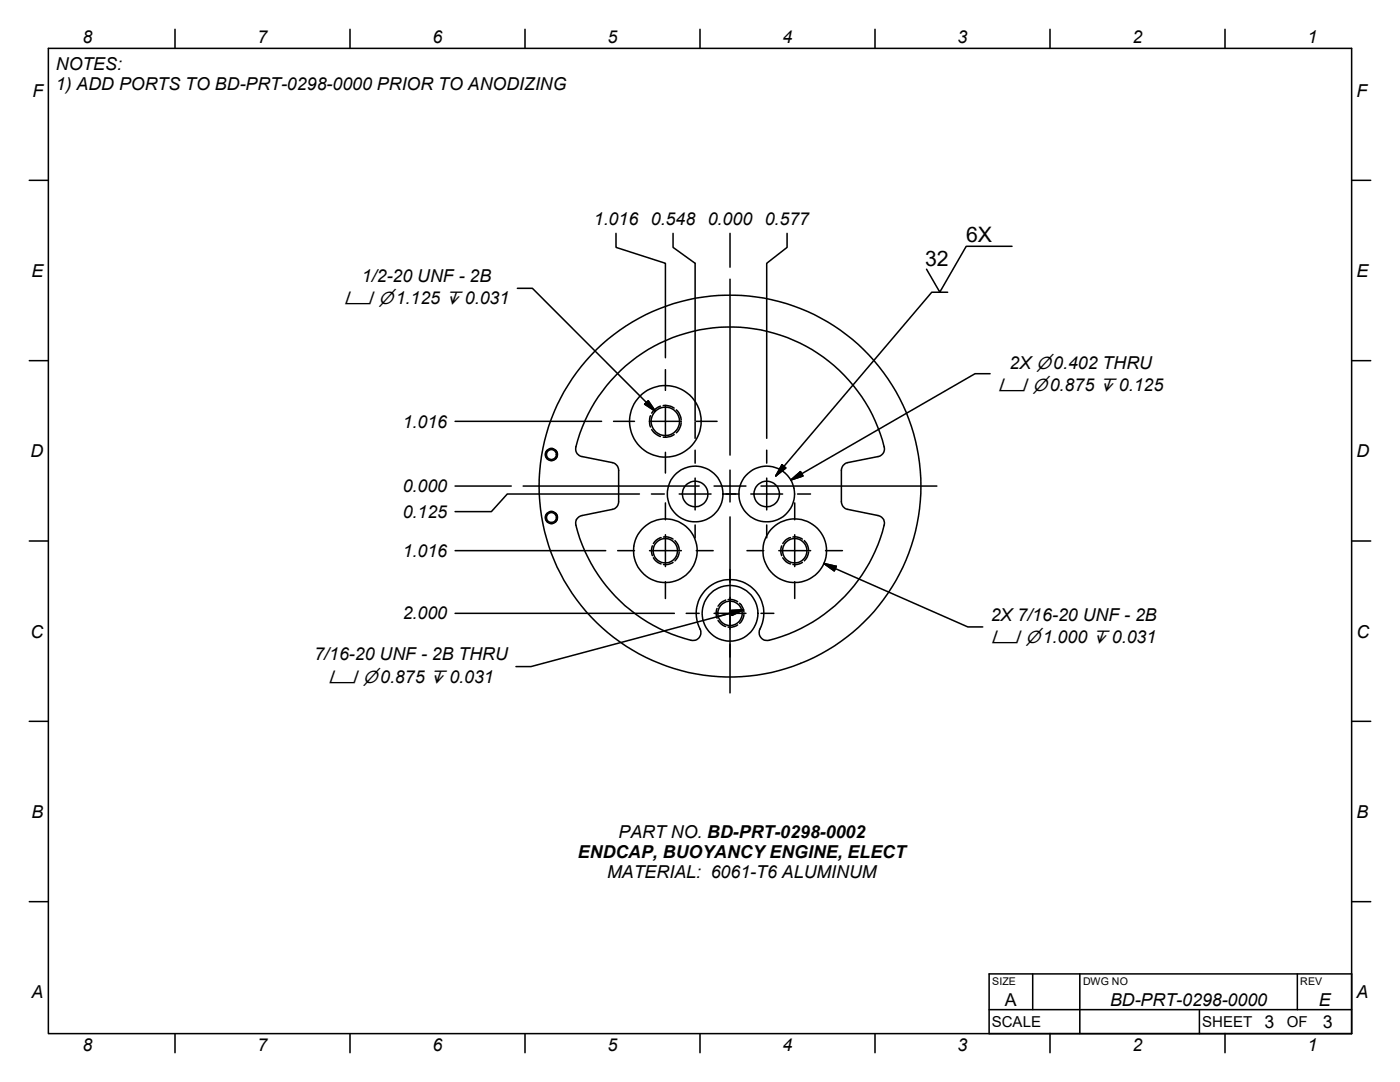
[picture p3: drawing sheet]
<svg xmlns="http://www.w3.org/2000/svg" width="279mm" height="216mm" viewBox="0 0 279 216" stroke-linecap="round" stroke-linejoin="round" font-family="sans-serif">
<g fill="none" stroke="#000" stroke-width=".3">
<path d="M9.7 9.7h260v196.5h-260zM34.9 5.8v3.9M69.8 5.8v3.9M104.8 5.8v3.9M139.7 5.8v3.9M174.6 5.8v3.9M209.5 5.8v3.9M244.5 5.8v3.9M5.8 36h3.9M269.7 36h3.9M103.3 57.5h3l24.5 24.6M122.9 46.6v2.8l9.9 3.1v18.9"/>
<path d="M134.3 46.6v2.8l4.4 3.1v31.5M145.7 46.6v6.7M145.7 55.7v35.1M157.1 46.6v2.8l-4.1 3.1v35M189.1 58.3h-3.2l-31.1 36.7M202 49.1h-9.2l-5.2 9.2-2.7-4.6M5.8 72h3.9M123.8 73.9a31.7 31.7 0 0 1 52.7 15.8l-.3 .8-.7 .5-6.3 1.3a1.59 1.59 0 0 0-1.3 1.6v6.2a1.55 1.55 0 0 0 1.3 1.5l6 1.3a1.55 1.55 0 0 1 1.2 1.9 31.6 31.6 0 0 1-23.2 23 1.58 1.58 0 0 1-1.5-2.3 6.8 6.8 0 0 0-6.2-9.8 6.8 6.8 0 0 0-5.7 10.1 1.59 1.59 0 0 1-1.9 2 31.4 31.4 0 0 1-23-23.6l.3-.7 .7-.5 6.3-1.4a1.55 1.55 0 0 0 1.3-1.5v-6.2a1.59 1.59 0 0 0-1.3-1.6l-6-1.2a1.52 1.52 0 0 1-1.3-1.9 31.6 31.6 0 0 1 8.9-15.3zM132.8 73.8v4.1M197.6 74.6h-3l-36.8 21.2M269.7 72h3.9M90.8 84.1h29.3"/>
<path d="M90.8 97h11.2M104.4 97h35.1M108.9 91a1.17 1.17 0 0 0 1.5 .8M109.2 89.8a1.18 1.18 0 0 0 0 1.8M109.7 89.6a1.21 1.21 0 0 1 1.5 .8M110.4 89.6a1.21 1.21 0 0 0-1.5 .8M110.8 89.8a1.18 1.18 0 0 1 0 1.8M111.2 91a1.17 1.17 0 0 1-1.5 .8M122.4 84.1h4.2M127.6 98.6h-26.4l-3.1 3.5h-7.3M128.7 80.6l.7-.6 1.4 2.1zM129.6 84.1l.2 1.1"/>
<path d="M129.6 84.1h6.4M129.8 83l-.2 1.1M130 98.6h2.6M130.1 85.7l.5 .7 1.2 .7M131.8 81l-1.2 .8-.5 .6M132.4 80.9l1.5 .2 .6 .3M132.8 80.9v6.3M132.8 90.3v4.1M134.5 86.7l-.6 .4-1.5 .1M135 81.8l.5 .6 .4 1.4M135.6 98.6h6.3M135.9 84.3l-.4 1.4-.5 .7"/>
<path d="M138.7 84.2v3.3M138.7 89.8v2.6M138.7 95.4v6.3M139 84.1h4.1M142.5 97h6.4M145.7 93.8v6.4M147.5 98.6h-3.2M149.8 98.6h6.4M151.9 97h35.1M153 89.8v2.6M153 95.4v6.3M156.1 92.7l.7 .7-2 1.6z"/>
<path d="M157.8 95.8l1.9-1.7 .6 .9zM159.2 98.6h2.6M5.8 107.9h3.9M90.8 109.9h30.1M108.9 103.5a1.21 1.21 0 0 0 1.5 .9M109.2 102.4a1.18 1.18 0 0 0 0 1.8M109.7 102.1a1.21 1.21 0 0 1 1.5 .9M110.4 102.1a1.21 1.21 0 0 0-1.5 .9M110.8 102.4a1.18 1.18 0 0 1 0 1.8M111.2 103.5a1.21 1.21 0 0 1-1.5 .9M123.3 109.9h3.3M129.6 109.9h6.4"/>
<path d="M130.2 108.9l-.2 1 .2 1M130.4 111.3l.6 .7 .9 .5M131.9 107.3l-.9 .4-.6 .8M132.4 107.1l.9 .1 1 .4M132.8 100.4v3.3M132.8 106.7v6.4M132.8 116.1v3.3M134.3 112.2l-1 .4h-.9M134.7 107.9l.7 1 .2 .7M135.6 110.1l-.4 1.2-.5 .6M138.7 104.8v2.5M139 109.9h3.3"/>
<path d="M144.8 119.7l-.9 .5-.6 .7M145.3 119.6l.9 .1 1 .4M145.7 103.1v35.2M149.1 109.9h3.3M153 104.8v2.5M155.4 109.9h6.4M156 108.9l-.2 1 .2 1M156.2 111.3l.6 .7 1 .5M157.8 107.3l-1 .4-.6 .8M158.2 107.1l.9 .1 1 .4M158.6 100.4v3.3M158.6 106.7v6.4"/>
<path d="M158.6 116.1v3.3M160.1 112.2l-1 .4h-.9M160.5 107.9l.5 .6 .4 1.1M161.4 110.1l-.4 1.2-.5 .6M164.4 112.4l28.7 12.7h3M164.4 112.4l2.5 .6-.4 .9zM164.8 109.9h3.3M269.7 107.9h3.9M90.8 122.4h43.8M136.9 122.4h2.6M142.5 122.4h6.4M143.1 121.4l-.2 1 .2 1"/>
<path d="M143.3 123.8l.6 .7 .9 .5M145.8 121.8l2.6-.1-2.3 1.1zM146 122.3l-40 10.7h-3M146 122.3l-3 .8M147.2 124.7l-1 .4h-.9M147.6 120.4l.7 1 .2 .7M148.4 121.7l-2.4 .6M148.5 122.6l-.2 .8-.7 1M151.9 122.4h2.5M5.8 143.9h3.9M269.7 143.9h3.9M5.8 179.9h3.9"/>
<path d="M269.7 179.9h3.9M206.1 194.3v7.2M215.5 194.3v11.9M258.9 194.3v7.2M269.7 194.3h-72.3v11.9h72.3M34.9 206.2v3.9M69.8 206.2v3.9M104.8 206.2v3.9M139.7 206.2v3.9M174.6 206.2v3.9M197.4 201.5h72.3M209.5 206.2v3.9"/>
<path d="M239.4 201.5v4.7M244.5 206.2v3.9"/>
<circle cx="110.1" cy="90.7" r=".98"/>
<circle cx="132.8" cy="84.1" r="7.2"/>
<circle cx="132.8" cy="84.1" r="2.84"/>
<circle cx="138.7" cy="98.6" r="2.55"/>
<circle cx="138.7" cy="98.6" r="5.6"/>
<circle cx="145.7" cy="97" r="38.1"/>
<circle cx="153" cy="98.6" r="5.6"/>
<circle cx="153" cy="98.5" r="2.55"/>
<circle cx="110.1" cy="103.3" r=".98"/>
<circle cx="132.8" cy="109.9" r="2.43"/>
<circle cx="132.8" cy="109.9" r="6.4"/>
<circle cx="158.6" cy="109.9" r="6.4"/>
<circle cx="158.6" cy="109.9" r="2.44"/>
<circle cx="145.7" cy="122.4" r="2.43"/>
<circle cx="145.7" cy="122.4" r="5.6"/>
</g>
<path d="M128.7 80.6l.7-.6 1.4 2.1zM156.1 92.7l.7 .7-2 1.6zM157.8 95.8l1.9-1.7 .6 .9zM164.4 112.4l2.5 .6-.4 .9zM145.8 121.8l2.6-.1-2.3 1.1z" fill="#000" stroke="#000" stroke-width=".3"/>
<g font-size="4.3">
<text x="184.6" y="53.1">32</text>
<text x="192.8" y="48.2">6X</text>
</g>
<g font-size="3.5">
<text x="16.5" y="8.7">8</text>
<text x="51.4" y="8.7">7</text>
<text x="86.3" y="8.7">6</text>
<text x="121.3" y="8.7">5</text>
<text x="156.2" y="8.7">4</text>
<text x="191.1" y="8.7">3</text>
<text x="226" y="8.7">2</text>
<text x="260.9" y="8.7">1</text>
<text x="11.2" y="14.1">NOTES:</text>
<text x="6.5" y="19.3">F</text>
<text x="11.2" y="18.1">1) ADD PORTS TO BD-PRT-0298-0000 PRIOR TO ANODIZING</text>
<text x="270.7" y="19.3">F</text>
<text x="118.5" y="44.9">1.016</text>
<text x="129.9" y="44.9">0.548</text>
<text x="141.2" y="44.9">0.000</text>
<text x="152.6" y="44.9">0.577</text>
<text x="6.3" y="55.2">E</text>
<text x="72.2" y="56.3">1/2-20 UNF - 2B</text>
<text x="270.7" y="55.2">E</text>
<text x="68.7" y="60.7">⌴ ⌀1.125 ↧ 0.031</text>
<text x="201.4" y="73.6">2X⌀0.402 THRU</text>
<text x="199.2" y="78">⌴ ⌀0.875 ↧ 0.125</text>
<text x="80.4" y="85.3">1.016</text>
<text x="6.1" y="91.2">D</text>
<text x="270.7" y="91.2">D</text>
<text x="80.4" y="98.3">0.000</text>
<text x="80.4" y="103.4">0.125</text>
<text x="80.4" y="111.1">1.016</text>
<text x="80.4" y="123.6">2.000</text>
<text x="197.7" y="123.8">2X 7/16-20 UNF - 2B</text>
<text x="6.1" y="127.2">C</text>
<text x="62.7" y="131.8">7/16-20 UNF - 2B THRU</text>
<text x="197.8" y="128.3">⌴ ⌀1.000 ↧ 0.031</text>
<text x="270.7" y="127.2">C</text>
<text x="65.6" y="136.2">⌴ ⌀0.875 ↧ 0.031</text>
<text x="6.3" y="163.2">B</text>
<text x="123.4" y="167.2">PART NO. BD-PRT-0298-0002</text>
<text x="270.7" y="163.2">B</text>
<text x="115.3" y="171.2">ENDCAP, BUOYANCY ENGINE, ELECT</text>
<text x="121.2" y="175.2">MATERIAL: 6061-T6 ALUMINUM</text>
<text x="6.3" y="199.2">A</text>
<text x="200.5" y="200.7">A</text>
<text x="221.5" y="200.7">BD-PRT-0298-0000</text>
<text x="263.2" y="200.7">E</text>
<text x="270.7" y="199.2">A</text>
<text x="16.5" y="209.8">8</text>
<text x="51.4" y="209.8">7</text>
<text x="86.3" y="209.8">6</text>
<text x="121.3" y="209.8">5</text>
<text x="156.2" y="209.8">4</text>
<text x="191.1" y="209.8">3</text>
<text x="226" y="209.8">2</text>
<text x="252.3" y="205.1">3</text>
<text x="260.9" y="209.8">1</text>
<text x="264" y="205.1">3</text>
</g>
<g font-size="3">
<text x="197.9" y="204.9">SCALE</text>
<text x="239.9" y="204.9">SHEET</text>
<text x="256.8" y="204.9">OF</text>
</g>
<g font-size="2.1">
<text x="198" y="196.5">SIZE</text>
<text x="216.1" y="196.5">DWG NO</text>
<text x="259.5" y="196.5">REV</text>
</g>
</svg>
